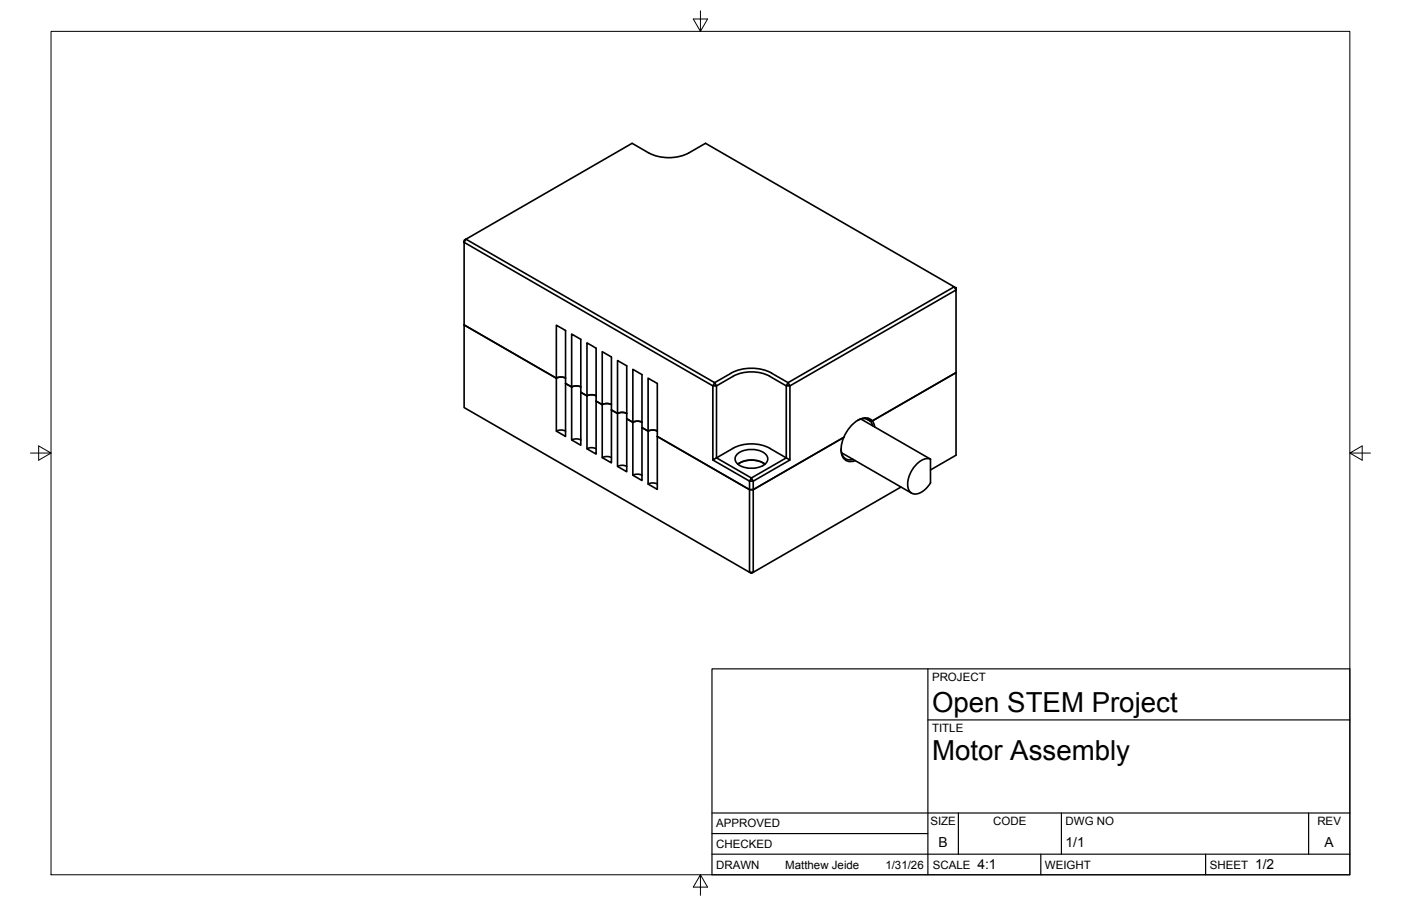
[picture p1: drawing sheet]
<svg xmlns="http://www.w3.org/2000/svg" width="432mm" height="279mm" viewBox="0 0 432 279" stroke-linecap="round" stroke-linejoin="round" font-family="sans-serif">
<!-- layer: Visible -->
<g fill="none" stroke="#000" stroke-width=".51">
<path d="M199.9 47.1l-5.1-2.9-51.2 29.6 76.7 44.2M199.9 47.1a13.7 13.7 0 0 0 12.5 0l5-2.9 76.7 44.3-51.2 29.5M294.1 88.5l.6 .3v.6zM143 100.2v25.5l88 50.8v-28.1l-11.3-6.5M143 100.2v-25.5l.6-.9-.6 .3v.6l76.7 44.3v22.9l1.1-.7M143 100.2l28.5 16.4M171.5 116.6v16.3l2.8 1.7v-16.3M171.5 116.6v-16.3l2.8 1.6v16.4M171.5 116.6l1.4-.3 1.4 .3M174.3 118.3l1.9 1M176.2 119.3v16.4l2.8 1.6v-16.3M176.2 119.3v-16.3l2.8 1.6v16.4"/>
<path d="M176.2 119.3l1.4-.3 1.4 .3M220.3 118l.5 1h-1.1zM225.4 115.1l-5.1 2.9M225.4 115.1a13.7 13.7 0 0 1 12.4 0M237.8 115.1l5.1 2.9M242.9 118l.6 1h-1.2zM294.7 114.9l-25.9 14.9h-.6l-1.2-.7M294.7 114.9v-25.5l-51.2 29.6v22.9l-11.3 6.5v28.1M294.7 114.9v25.5l-7.9 4.5M171.5 132.9l1.4-.3 1.4 .3M176.2 135.7l1.4-.4 1.4 .4M179 121l1.9 1.1"/>
<path d="M180.9 122.1l1.4-.4 1.4 .4M180.9 138.4l1.4-.4 1.4 .4M180.9 122.1v16.3l2.8 1.6v-16.3M180.9 122.1v-16.4l2.8 1.7v16.3M183.7 123.7l1.9 1.1M185.6 124.8v16.3l2.8 1.6v-16.3M185.6 124.8v-16.3l2.8 1.6v16.3M185.6 124.8l1.4-.4 1.5 .4M188.4 126.4l1.9 1.1M190.3 127.5v16.3l2.9 1.7v-16.4M190.3 127.5v-16.3l2.9 1.6v16.3M190.3 127.5l1.5-.3 1.4 .3"/>
<path d="M193.2 129.1l1.9 1.1M195.1 130.2v16.4l2.8 1.6v-16.3M195.1 130.2v-16.3l2.8 1.6v16.4M195.1 130.2l1.4-.3 1.4 .3M197.9 131.9l1.8 1M199.7 132.9v16.4l2.9 1.6v-16.3M199.7 132.9v-16.3l2.9 1.7v16.3M199.8 132.9l1.4-.3 1.4 .3M202.6 134.6l28.4 16.4h1.2l27.8-16.1M227.4 139.9a7.1 7.1 0 0 1 8.9 .5 2.11 2.11 0 0 1-1.1 3.2 7.3 7.3 0 0 1-8.3-1 1.9 1.9 0 0 1 .5-2.7zM259.2 138.5a2.86 2.86 0 0 0 3.8 3.2M259.4 139.6l21.6 12.5"/>
<path d="M260 134.9a6.1 6.1 0 0 0 .5 6.9 3 3 0 0 0 3.1 .2M264.3 129.7a2.86 2.86 0 0 1 4.7 1.6M265.3 129.2l21.5 12.4v7.3M269.6 131.7a3.1 3.1 0 0 0-1.9-2.7 3.1 3.1 0 0 0-3.3 .6 11.2 11.2 0 0 0-4.4 5.3M185.6 141.1l1.4-.3 1.5 .3M190.3 143.8l1.5-.3 1.4 .3M195.1 146.6l1.4-.4 1.4 .4M199.8 149.3l1.4-.4 1.4 .4M220.8 141.2v-22.2l5.1-3a12.5 12.5 0 0 1 11.3 0l5.1 3v22.2l1.2 .7M220.8 141.2l5.1-3a12.5 12.5 0 0 1 11.3 0l5.1 3-10.7 6.2M220.8 141.2l10.8 6.2M227.4 143.2a7.5 7.5 0 0 1 8.4 0"/>
<path d="M231.6 147.4l.6 1h-1.2zM277.7 150.2l-45.5 26.3M286.8 141.6a5 5 0 0 0-5.3 2.8 7.3 7.3 0 0 0-1.4 6.7 2.56 2.56 0 0 0 4.1 .6l1.4-1.2 1.2-1.6M231 176.5h1.2l-.6 .3z"/>
</g>
<!-- layer: Border -->
<path d="M15.7 9.7h400.3v260.1h-400.3zM215.9 3.3v6.4l-2.2-3.8h4.4l-2.2 3.8M9.4 139.7h6.3l-3.8-2.2v4.4l3.8-2.2M416 139.7l3.8 2.2v-4.4l-3.8 2.2h6.4M215.9 269.8l2.2 3.8h-4.4l2.2-3.8v6.3" fill="none" stroke="#000" stroke-width=".31"/>
<!-- layer: Titleblock -->
<path d="M219.4 206.3h196.6v63.5h-196.6zM286 206.3v63.5M286 222h130M219.4 257.1h66.6M219.4 250.7h196.6M295.4 250.7v12.7M327.1 250.7v12.7M403.3 250.7v12.7M219.4 263.4h196.6M320.8 263.4v6.4M371.6 263.4v6.4" fill="none" stroke="#000" stroke-width=".36"/>
<g font-size="8.5">
<text x="287.3" y="219.5">Open STEM Project</text>
<text x="287.3" y="234.5">Motor Assembly</text>
</g>
<g font-size="4.3">
<text x="289.3" y="261.2">B</text>
<text x="328.4" y="261.2">1/1</text>
<text x="408.2" y="261.2">A</text>
<text x="301.2" y="268.1">4:1</text>
<text x="386.8" y="268.1">1/2</text>
</g>
<g font-size="3.5">
<text x="287.3" y="210.1">PROJECT</text>
<text x="287.3" y="225.8">TITLE</text>
<text x="220.7" y="255.2">APPROVED</text>
<text x="286.7" y="254.5">SIZE</text>
<text x="306.1" y="254.5">CODE</text>
<text x="328.4" y="254.5">DWG NO</text>
<text x="406" y="254.5">REV</text>
<text x="220.7" y="261.5">CHECKED</text>
<text x="220.7" y="267.9">DRAWN</text>
<text x="242" y="267.9">Matthew Jeide</text>
<text x="272.9" y="267.9">1/31/26</text>
<text x="287.5" y="267.9">SCALE</text>
<text x="322.1" y="267.9">WEIGHT</text>
<text x="372.9" y="267.9">SHEET</text>
</g>
</svg>
